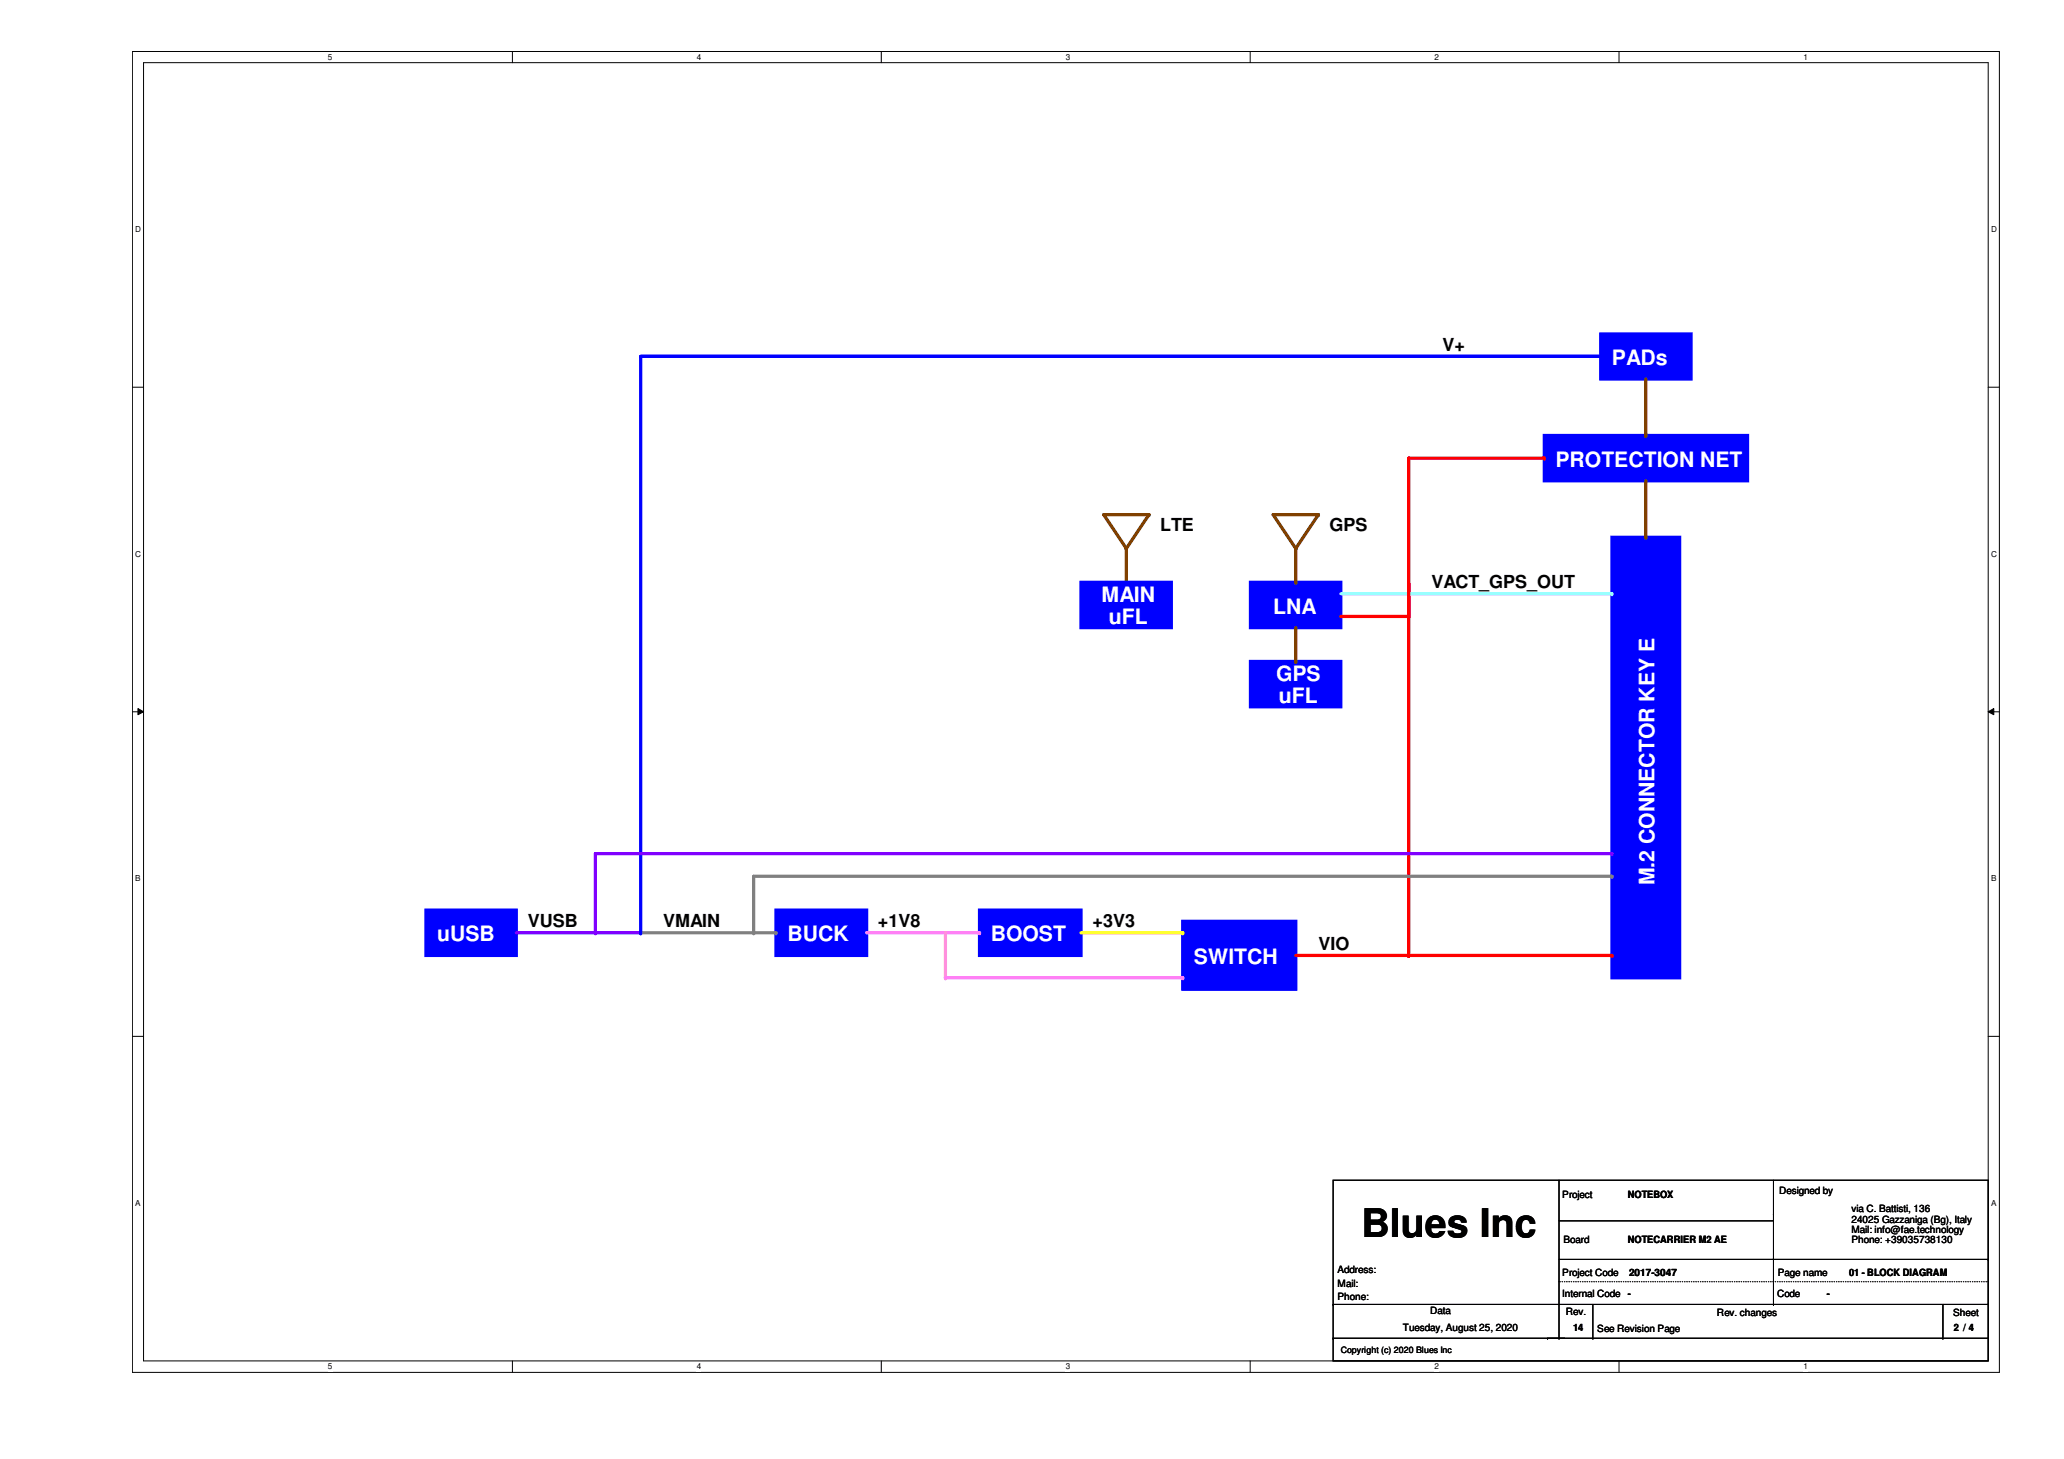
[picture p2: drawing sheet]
<svg xmlns="http://www.w3.org/2000/svg" width="297mm" height="210mm" viewBox="0 0 297 210" stroke-linecap="round" stroke-linejoin="round" font-family="sans-serif">
<path d="M19.1 7.4h268.6v190h-268.6zM20.7 9h265.4v186.8h-265.4z" fill="none" stroke="#000" stroke-width=".14"/>
<g fill="#fff">
<path d="M47.2 7.6h.6v1.3h-.6z"/>
<path d="M47.2 196h.6v1.3h-.6z"/>
</g>
<path d="M73.7 7.4v1.6M73.7 195.8v1.6" fill="none" stroke="#000" stroke-width=".14"/>
<g fill="#fff">
<path d="M100.3 7.6h.6v1.3h-.6z"/>
<path d="M100.3 196h.6v1.3h-.6z"/>
</g>
<path d="M126.8 7.4v1.6M126.8 195.8v1.6" fill="none" stroke="#000" stroke-width=".14"/>
<g fill="#fff">
<path d="M153.4 7.6h.6v1.3h-.6z"/>
<path d="M153.4 196h.6v1.3h-.6z"/>
</g>
<path d="M179.9 7.4v1.6M179.9 195.8v1.6" fill="none" stroke="#000" stroke-width=".14"/>
<g fill="#fff">
<path d="M206.5 7.6h.6v1.3h-.6z"/>
<path d="M206.5 196h.6v1.3h-.6z"/>
</g>
<path d="M233 7.4v1.6M233 195.8v1.6" fill="none" stroke="#000" stroke-width=".14"/>
<g fill="#fff">
<path d="M259.5 7.6h.6v1.3h-.6z"/>
<path d="M259.5 196h.6v1.3h-.6z"/>
<path d="M19.5 32.3h.8v1.4h-.8z"/>
<path d="M286.6 32.3h.8v1.4h-.8z"/>
<path d="M19.5 79h.8v1.3h-.8z"/>
<path d="M286.6 79h.8v1.3h-.8z"/>
</g>
<path d="M19.1 55.7h1.6M286.1 55.7h1.6" fill="none" stroke="#000" stroke-width=".14"/>
<g fill="#fff">
<path d="M19.5 125.7h.7v1.3h-.7z"/>
<path d="M286.6 125.7h.7v1.3h-.7z"/>
</g>
<path d="M19.1 102.4h1.6M19.9 101.9l.8 .5-.8 .4zM286.1 102.4l.8-.5v.9zM286.1 102.4h1.6" fill="none" stroke="#000" stroke-width=".14"/>
<path d="M19.9 101.9l.8 .5-.8 .4zM286.1 102.4l.8-.5v.9z" fill="#000"/>
<g fill="#fff">
<path d="M19.5 172.4h.7v1.3h-.7z"/>
<path d="M286.6 172.4h.7v1.3h-.7z"/>
</g>
<path d="M19.1 149.1h1.6M286.1 149.1h1.6" fill="none" stroke="#000" stroke-width=".14"/>
<path d="M170.2 132.5h16.3v9.8h-16.3z" fill-rule="evenodd" fill="#00f"/>
<path d="M170.2 132.5h16.3v9.8h-16.3z" fill="none" stroke="#00f" stroke-width=".47"/>
<path d="M111.7 130.9h13v6.6h-13z" fill-rule="evenodd" fill="#00f"/>
<path d="M111.7 130.9h13v6.6h-13z" fill="none" stroke="#00f" stroke-width=".47"/>
<path d="M61.3 130.9h13v6.6h-13z" fill-rule="evenodd" fill="#00f"/>
<path d="M61.3 130.9h13v6.6h-13z" fill="none" stroke="#00f" stroke-width=".47"/>
<path d="M141 130.9h14.6v6.6h-14.6z" fill-rule="evenodd" fill="#00f"/>
<path d="M141 130.9h14.6v6.6h-14.6z" fill="none" stroke="#00f" stroke-width=".47"/>
<path d="M74.3 134.2h17.9" fill="none" stroke="#8000ff" stroke-width=".47"/>
<circle cx="92.2" cy="134.2" r=".23" fill="#8000ff"/>
<path d="M92.2 134.2h19.5" fill="none" stroke="#808080" stroke-width=".47"/>
<circle cx="111.7" cy="134.2" r=".23" fill="#808080"/>
<path d="M124.7 134.2h16.3" fill="none" stroke="#ff80ff" stroke-width=".47"/>
<circle cx="141" cy="134.2" r=".23" fill="#ff80ff"/>
<path d="M155.6 134.2h14.6" fill="none" stroke="#ff0" stroke-width=".47"/>
<circle cx="170.2" cy="134.2" r=".23" fill="#ff0"/>
<path d="M186.5 137.5h16.2" fill="none" stroke="#f00" stroke-width=".47"/>
<circle cx="202.7" cy="137.5" r=".23" fill="#f00"/>
<path d="M136.1 134.2v6.5" fill="none" stroke="#ff80c0" stroke-width=".47"/>
<circle cx="136.1" cy="140.7" r=".23" fill="#ff80c0"/>
<path d="M136.1 140.7h34.1" fill="none" stroke="#ff80ff" stroke-width=".47"/>
<circle cx="170.2" cy="140.7" r=".23" fill="#ff80ff"/>
<path d="M180 83.8h13v6.5h-13z" fill-rule="evenodd" fill="#00f"/>
<path d="M180 83.8h13v6.5h-13z" fill="none" stroke="#00f" stroke-width=".47"/>
<path d="M202.7 83.8v53.7" fill="none" stroke="#f00" stroke-width=".47"/>
<circle cx="202.7" cy="137.5" r=".23" fill="#f00"/>
<path d="M193 88.7h9.7" fill="none" stroke="#f00" stroke-width=".47"/>
<circle cx="202.7" cy="88.7" r=".23" fill="#f00"/>
<path d="M183.2 74h6.5" fill="none" stroke="#804000" stroke-width=".47"/>
<circle cx="189.7" cy="74" r=".23" fill="#804000"/>
<path d="M183.2 74l3.3 4.9" fill="none" stroke="#804000" stroke-width=".47"/>
<circle cx="186.5" cy="78.9" r=".23" fill="#804000"/>
<path d="M189.7 74l-3.2 4.9" fill="none" stroke="#804000" stroke-width=".47"/>
<circle cx="186.5" cy="78.9" r=".23" fill="#804000"/>
<path d="M186.5 78.9v4.9" fill="none" stroke="#804000" stroke-width=".47"/>
<circle cx="186.5" cy="83.8" r=".23" fill="#804000"/>
<path d="M158.8 74h6.6" fill="none" stroke="#804000" stroke-width=".47"/>
<circle cx="165.4" cy="74" r=".23" fill="#804000"/>
<path d="M158.8 74l3.3 4.9" fill="none" stroke="#804000" stroke-width=".47"/>
<circle cx="162.1" cy="78.9" r=".23" fill="#804000"/>
<path d="M162.1 78.9v4.9" fill="none" stroke="#804000" stroke-width=".47"/>
<circle cx="162.1" cy="83.8" r=".23" fill="#804000"/>
<path d="M165.4 74l-3.3 4.9" fill="none" stroke="#804000" stroke-width=".47"/>
<circle cx="162.1" cy="78.9" r=".23" fill="#804000"/>
<path d="M232 77.3h9.7v63.4h-9.7z" fill-rule="evenodd" fill="#00f"/>
<path d="M232 77.3h9.7v63.4h-9.7z" fill="none" stroke="#00f" stroke-width=".47"/>
<path d="M230.4 48h13v6.5h-13z" fill-rule="evenodd" fill="#00f"/>
<path d="M230.4 48h13v6.5h-13z" fill="none" stroke="#00f" stroke-width=".47"/>
<path d="M222.3 62.7h29.2v6.5h-29.2z" fill-rule="evenodd" fill="#00f"/>
<path d="M222.3 62.7h29.2v6.5h-29.2z" fill="none" stroke="#00f" stroke-width=".47"/>
<path d="M236.9 54.5v8.2" fill="none" stroke="#804000" stroke-width=".47"/>
<circle cx="236.9" cy="62.7" r=".23" fill="#804000"/>
<path d="M236.9 69.2v8.1" fill="none" stroke="#804000" stroke-width=".47"/>
<circle cx="236.9" cy="77.3" r=".23" fill="#804000"/>
<path d="M92.2 51.3h138.2" fill="none" stroke="#00f" stroke-width=".47"/>
<circle cx="230.4" cy="51.3" r=".23" fill="#00f"/>
<path d="M193 85.4h39" fill="none" stroke="#80ffff" stroke-width=".47"/>
<circle cx="232" cy="85.4" r=".23" fill="#80ffff"/>
<path d="M202.7 137.5h29.3" fill="none" stroke="#f00" stroke-width=".47"/>
<circle cx="232" cy="137.5" r=".23" fill="#f00"/>
<path d="M202.7 65.9h19.6" fill="none" stroke="#f00" stroke-width=".47"/>
<circle cx="222.3" cy="65.9" r=".23" fill="#f00"/>
<path d="M202.7 65.9v22.8" fill="none" stroke="#f00" stroke-width=".47"/>
<circle cx="202.7" cy="88.7" r=".23" fill="#f00"/>
<path d="M92.2 51.3v82.9" fill="none" stroke="#00f" stroke-width=".47"/>
<circle cx="92.2" cy="134.2" r=".23" fill="#00f"/>
<path d="M85.7 122.8h146.3" fill="none" stroke="#8000ff" stroke-width=".47"/>
<circle cx="232" cy="122.8" r=".23" fill="#8000ff"/>
<path d="M85.7 122.8v11.4" fill="none" stroke="#8000ff" stroke-width=".47"/>
<circle cx="85.7" cy="134.2" r=".23" fill="#8000ff"/>
<path d="M108.5 126.1v8.1" fill="none" stroke="#808080" stroke-width=".47"/>
<circle cx="108.5" cy="134.2" r=".23" fill="#808080"/>
<path d="M108.5 126.1h123.5" fill="none" stroke="#808080" stroke-width=".47"/>
<circle cx="232" cy="126.1" r=".23" fill="#808080"/>
<path d="M180 95.2h13v6.5h-13z" fill-rule="evenodd" fill="#00f"/>
<path d="M180 95.2h13v6.5h-13z" fill="none" stroke="#00f" stroke-width=".47"/>
<path d="M186.5 90.3v4.9" fill="none" stroke="#804000" stroke-width=".47"/>
<circle cx="186.5" cy="95.2" r=".23" fill="#804000"/>
<path d="M155.6 83.8h13v6.5h-13z" fill-rule="evenodd" fill="#00f"/>
<path d="M92.3 51.3h138.2M155.6 83.8h13v6.5h-13z" fill="none" stroke="#00f" stroke-width=".47"/>
<circle cx="230.5" cy="51.3" r=".23" fill="#00f"/>
<g fill="none" stroke="#000" stroke-width=".14">
<path d="M191.9 169.8h94.2v26h-94.2zM224.4 169.8v22.7M224.4 175.6h30.8M255.2 174.7h.1M255.2 175.6h.1M255.2 169.8v17.9M191.9 192.5h.1M191.9 187.7h.1M191.9 192.5h94.2M191.9 187.7h94.2M222.7 192.5h.1M224.4 192.5h.1"/>
<path d="M224.4 181.2h61.7M229.2 192.5h.1M229.2 187.7v4.8M255.2 187.7h.1M279.6 192.5h.1M279.6 187.7v4.8M286.1 181.2h.1"/>
</g>
<path d="M224.4 184.4h61.7M286.1 184.4h.1" fill="none" stroke="#000" stroke-width=".14" stroke-dasharray="0 .3"/>
<text font-size="5.7" x="195.9" y="178">Blues Inc</text>
<g font-size="3" fill="#fff">
<text x="232" y="52.5">PADs</text>
<text x="223.9" y="67.1">PROTECTION NET</text>
<text x="158.5" y="86.6">MAIN</text>
<text x="159.6" y="89.7">uFL</text>
<text x="183.2" y="88.3">LNA</text>
<text x="183.6" y="98">GPS</text>
<text x="184.1" y="101.1">uFL</text>
<text x="238.1" y="127.4" transform="rotate(-90 238.1 127.4)">M.2 CONNECTOR KEY E</text>
<text x="62.9" y="135.4">uUSB</text>
<text x="113.3" y="135.4">BUCK</text>
<text x="142.6" y="135.4">BOOST</text>
<text x="171.8" y="138.6">SWITCH</text>
</g>
<g font-size="2.6">
<text x="207.6" y="50.5">V+</text>
<text x="167" y="76.5">LTE</text>
<text x="191.3" y="76.5">GPS</text>
<text x="206" y="84.6">VACT_GPS_OUT</text>
<text x="75.9" y="133.3">VUSB</text>
<text x="95.4" y="133.3">VMAIN</text>
<text x="126.3" y="133.3">+1V8</text>
<text x="157.2" y="133.3">+3V3</text>
<text x="189.7" y="136.6">VIO</text>
</g>
<g font-size="1.4">
<text x="224.8" y="172.4">Project</text>
<text x="234.3" y="172.4">NOTEBOX</text>
<text x="256" y="171.8">Designed by</text>
<text x="225" y="178.8">Board</text>
<text x="234.3" y="178.8">NOTECARRIER M2 AE</text>
<text x="266.4" y="174.4">via C. Battisti, 136</text>
<text x="266.4" y="175.9">24025 Gazzaniga (Bg), Italy</text>
<text x="266.4" y="177.4">Mail: info@fae.technology</text>
<text x="266.4" y="178.9">Phone: +39035738130</text>
<text x="192.5" y="183.2">Address:</text>
<text x="192.5" y="185.1">Mail:</text>
<text x="224.8" y="183.5">Project Code</text>
<text x="234.4" y="183.5">2017-3047</text>
<text x="255.9" y="183.5">Page name</text>
<text x="266.1" y="183.5">01 - BLOCK DIAGRAM</text>
<text x="192.5" y="187.1">Phone:</text>
<text x="201.9" y="191.5">Tuesday, August 25, 2020</text>
<text x="205.8" y="189">Data</text>
<text x="224.8" y="186.6">Internal Code</text>
<text x="225.3" y="189.2">Rev.</text>
<text x="226.4" y="191.5">14</text>
<text x="229.9" y="191.6">See Revision Page</text>
<text x="234.3" y="186.6">-</text>
<text x="247.1" y="189.4">Rev. changes</text>
<text x="255.7" y="186.6">Code</text>
<text x="262.9" y="186.6">-</text>
<text x="281.1" y="189.4">Sheet</text>
<text x="281.2" y="191.5">2 /// 4</text>
<text x="281.2" y="191.5">2</text>
<text x="283.3" y="191.5">4</text>
</g>
<text font-size="1.3" x="193" y="194.7">Copyright (c) 2020 Blues Inc</text>
<g font-size="1.2">
<text x="47.2" y="8.6">5</text>
<text x="100.3" y="8.6">4</text>
<text x="153.4" y="8.6">3</text>
<text x="206.5" y="8.6">2</text>
<text x="259.5" y="8.6">1</text>
<text x="19.5" y="33.4">D</text>
<text x="286.6" y="33.4">D</text>
<text x="19.5" y="80.1">C</text>
<text x="286.6" y="80.1">C</text>
<text x="19.5" y="126.8">B</text>
<text x="286.6" y="126.8">B</text>
<text x="19.5" y="173.5">A</text>
<text x="286.6" y="173.5">A</text>
<text x="47.2" y="197">5</text>
<text x="100.3" y="197">4</text>
<text x="153.4" y="197">3</text>
<text x="206.5" y="197">2</text>
<text x="259.5" y="197">1</text>
</g>
</svg>
